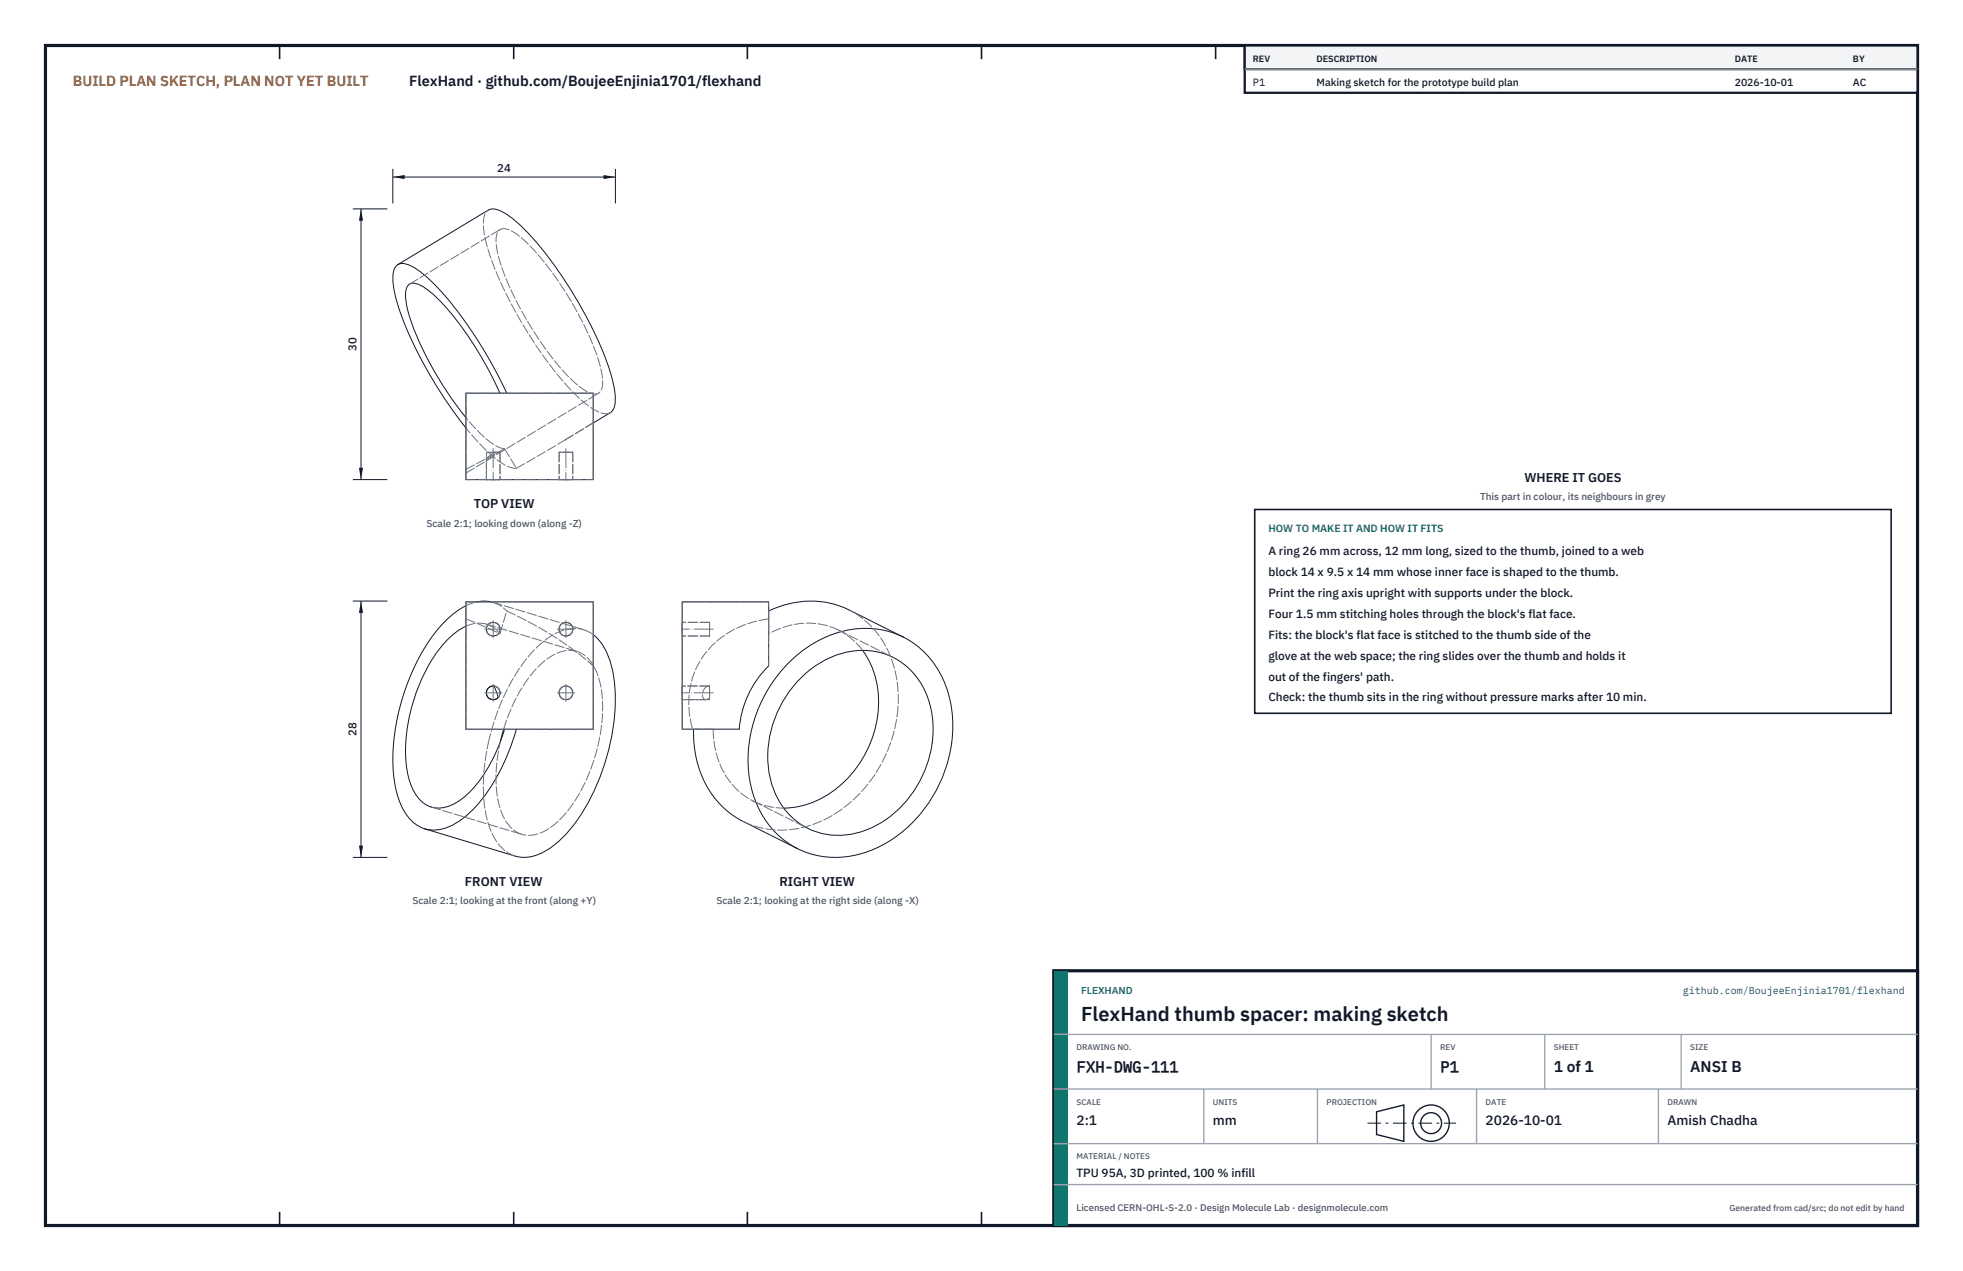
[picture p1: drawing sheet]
<svg xmlns="http://www.w3.org/2000/svg" width="432mm" height="279mm" viewBox="0 0 432 279" stroke-linecap="round" stroke-linejoin="round" font-family="sans-serif">
<path d="M10 10h411.8v259.4h-411.8z" fill="none" stroke="#111827" stroke-width=".7" stroke-linecap="butt"/>
<g fill="none" stroke="#111827" stroke-width=".35">
<path d="M61.5 10v3M113 10v3M164.4 10v3M215.9 10v3M267.4 10v3M318.9 10v3M370.3 10v3M61.5 266.4v3M113 266.4v3M164.4 266.4v3M215.9 266.4v3M267.4 266.4v3"/>
<path d="M318.9 266.4v3M370.3 266.4v3"/>
</g>
<g fill="none" stroke="#111727" stroke-width=".22">
<path d="M87.5 58.2a2.91 2.91 0 0 0-1.1 2.4 29.1 29.1 0 0 0 2.9 11.4 97.6 97.6 0 0 0 13.2 22.1M87.5 58.2a3.3 3.3 0 0 1 3.4 .5 42.7 42.7 0 0 1 11.3 11.8 100.7 100.7 0 0 1 9.3 15.9M87.5 58.2l19.9-12a2.94 2.94 0 0 1 2.8 .2 29.8 29.8 0 0 1 8.7 8 92.3 92.3 0 0 1 15.4 27.5l.4 1.5a11.1 11.1 0 0 1 .3 6.4l-.7 .9-3.8 2.3M102.5 86.4h28v19h-28zM110 86.4a73.5 73.5 0 0 0-14-21l-.9-.9a6.6 6.6 0 0 0-4.5-2.2 1.91 1.91 0 0 0-1.4 2.2 27.9 27.9 0 0 0 3.2 10.9 79.3 79.3 0 0 0 10.1 16.4M102.5 133.2a25.7 25.7 0 0 0-10.2 11.1 47.4 47.4 0 0 0-5.6 27.2 14.5 14.5 0 0 0 4.5 9.5l2.2 1.2M102.5 137.7a21.2 21.2 0 0 0-9 10 37.4 37.4 0 0 0-3.9 21.9 9.8 9.8 0 0 0 4.6 7.5 6.9 6.9 0 0 0 6.8-1.1 27.6 27.6 0 0 0 9.1-13.1l.9-2.6M102.5 132.3h28v28h-28zM104.9 132.3l1.6-.2 1.5 .2M130.5 139.5a13.2 13.2 0 0 1 4.3 8.1 44.8 44.8 0 0 1-3.4 24.7 35.1 35.1 0 0 1-9.6 13.6 9.5 9.5 0 0 1-8.5 2.3l-19.9-6M150.1 132.3h19v14.1a21.8 21.8 0 0 0-6.5 13.9h-12.5zM169.1 134.3a20 20 0 0 1 17.6-.2l12 5.9"/>
<path d="M107.4 151.2l.6-.3 .7-.1 .9 2.5a1.5 1.5 0 0 1-2.1 .1 1.5 1.5 0 0 1-.1-2.2zM176.1 149.1a18.4 18.4 0 0 1 17.9-5.5 16.2 16.2 0 0 1 11.1 14.3 24.1 24.1 0 0 1-15.2 24.8 15.3 15.3 0 0 1-20.3-10.9 24.1 24.1 0 0 1 6.5-22.7zM189.7 143a21 21 0 0 1 1.7 20.4 22.5 22.5 0 0 1-16.6 14.1l-2.4 .1M198.7 140a21.2 21.2 0 0 1 10.9 19.6 30.1 30.1 0 0 1-17.2 27 19.9 19.9 0 0 1-17 0M198.7 140a20.5 20.5 0 0 0-19.8 1.5 30.1 30.1 0 0 0-13.7 31.5 19.9 19.9 0 0 0 10.2 13.6M110.8 160.3l-.7 2.7M113.6 160.3a40.3 40.3 0 0 1-10.9 18.9 11 11 0 0 1-8.4 3.2l-.9-.2M152.6 160.3a21.6 21.6 0 0 0 9.9 19.8l12.9 6.5"/>
<circle cx="108.5" cy="138.3" r="1.51"/>
<circle cx="124.5" cy="138.3" r="1.51"/>
<circle cx="108.5" cy="152.3" r="1.51"/>
<circle cx="124.5" cy="152.3" r="1.51"/>
</g>
<g fill="none" stroke="#6a7180" stroke-width=".22" stroke-dasharray="2.1 .5">
<path d="M110 50.5a3.7 3.7 0 0 1 3.7 1 51.8 51.8 0 0 1 11.6 14.2 56.9 56.9 0 0 1 7 15.9 5.8 5.8 0 0 1-.3 4.5l-.3 .3M90.1 62.4l19.9-11.9M102.5 86.4h7.5M102.5 86.4v17.6M107 99.4h3M107 99.4v6M108.7 99.4l-1.7 1.6M109.6 99.4h-.9M109.6 99.4h.4M110 86.4h1.5M110 99.4v6M110 99.4h-1.3"/>
<path d="M110 99.4h-3M111 98.6l2.6 4.3M111 98.6a10.4 10.4 0 0 1-5.7-3.7l-2.8-3.1M111.5 86.4h19M123 99.4h3M123 99.4v6M124.3 96.7l6.2-3.8M124.3 96.7l6.2-3.7M126 99.4v6M126 99.4h-3M130.5 86.4v6.5M131.7 86.4a2.58 2.58 0 0 1-2.5-.3 34.4 34.4 0 0 1-9.5-9.8 68.8 68.8 0 0 1-10.2-20.3 6.8 6.8 0 0 1 .1-5.2l.4-.3"/>
<path d="M134.3 90.7a2.94 2.94 0 0 1-2.8-.2 29.8 29.8 0 0 1-8.8-8 92.3 92.3 0 0 1-15.3-27.5l-.4-1.5a11.1 11.1 0 0 1-.3-6.4l.7-.9M102.5 103.2l8.5-4.6M102.5 105.4h28M102.5 105.4v-2.2M102.5 104v-.8M102.5 104l29.2-17.6M107 101l1-.4 1.6-1.2M107 105.4h3M107 101v4.4M110 105.4h-3M113.6 102.9a7.6 7.6 0 0 1-4.7-2.1l-3-2.9-3.4-3.8M113.6 102.9l10.7-6.2"/>
<path d="M123 105.4h3M126 105.4h-3M130.5 105.4v-12.5M102.5 133.2l2.4-.9M102.5 137.7l2-.7h1.3l1.2 .2M102.5 132.3h28M102.5 136.1v-3.8M102.5 136.1l7.5 3.2M102.5 136.1v24.2M107 137.2l1.6 .8 1.4 1.3M107 137.2l19.9 6M108 132.3l.4 .1"/>
<path d="M108.4 132.4l1.6 .7 1.5 1.2M108.4 132.4l19.9 6M110 139.3l1.5-5M111.5 134.3a77 77 0 0 1 19 12.1M128.3 138.4l2.2 1.1M150.1 138.3v-1.5M150.1 136.8v3M150.1 139.8v-1.5M150.1 132.3h19M156.1 138.3v-1.5M156.1 136.8v3M156.1 139.8v-1.5"/>
<path d="M156.1 136.8h-6M156.1 139.8h-6M169.1 134.3v12.1M169.1 139.3v-5M169.1 136.1v-3.8M169.1 136.1v3.2M169.1 136.1a19.5 19.5 0 0 0-16.7 12.7 19.2 19.2 0 0 0 0 11.5M184.5 138.5a16.4 16.4 0 0 0-15.4 .8M184.5 138.5l12 6M109.6 153.3l.4-1M110 152.3a1.5 1.5 0 0 0-1.3-1.5M126.9 143.2a7.8 7.8 0 0 1 4.7 5.6 32 32 0 0 1-1.1 18.9 30.9 30.9 0 0 1-8.7 13.7 7.8 7.8 0 0 1-7 2"/>
<path d="M130.5 146.4v13.9M130.5 146.4v-14.1M150.1 152.3v-1.5M150.1 150.8v3M150.1 153.8v-1.5M155.3 153.8l.8-.5M155.3 153.8h-5.2M155.9 150.8a1.76 1.76 0 0 0-.8 3h.2M155.9 150.8h-5.8M156.1 153.3v-2.5M156.1 150.8h-.2M156.1 153.3v-1"/>
<path d="M156.1 152.3v-1.5M156.1 150.8v3M156.1 153.8v-1.5M156.1 150.8h-6M156.1 153.8h-6M189.7 143a14.9 14.9 0 0 0-5.2-4.5M197.3 157.3a23.3 23.3 0 0 0-6.8-20.7l-1.8-1.4-2-1.1M94.9 177.4l19.9 6M102.5 160.3h8.5M107.4 163.3a43.2 43.2 0 0 1 10.9-21.2 11.6 11.6 0 0 1 9.1-3.9l.9 .2M110 163.3l.1-.3M110.8 160.3a31.5 31.5 0 0 1 9-15 7.8 7.8 0 0 1 7.1-2.1"/>
<path d="M111 160.3h2.6M113.6 160.3h16.9M150.1 160.3h2.3M150.1 160.3v-28M152.4 160.3h4.5M152.6 160.3h10M156.9 160.3h-4.3M156.9 160.3a17.1 17.1 0 0 0 8.8 15.8M165.7 176.1a14.9 14.9 0 0 0 6.7 1.5M165.7 176.1l12 6M113.3 188.2a9.1 9.1 0 0 1-5.6-6.1 34.5 34.5 0 0 1-.3-18.8M114.8 183.4a7.8 7.8 0 0 1-4.8-5.8 29 29 0 0 1 0-14.3"/>
<path d="M163.4 180.6a20.5 20.5 0 0 0 19.9-1.5 30.4 30.4 0 0 0 14-21.8"/>
<circle cx="108.5" cy="138.3" r="1.51"/>
<circle cx="124.5" cy="138.3" r="1.51"/>
<circle cx="124.5" cy="152.3" r="1.51"/>
</g>
<path d="M108.5 98.6v6.8M124.5 98.6v6.8M106.6 138.3h3.8M122.6 138.3h3.8M156.9 138.3h-6.8M106.6 152.3h3.8M108.5 154.2v-3.8M108.5 140.2v-3.8M122.6 152.3h3.8M124.5 154.2v-3.8M124.5 140.2v-3.8M156.9 152.3h-6.8" fill="none" stroke="#6a7180" stroke-width=".22" stroke-dasharray="4.2 .5 0 .5"/>
<path d="M86.4 37.1v7.6M86.4 38.9h49M135.4 37.1v7.6" fill="none" stroke="#111827" stroke-width=".22"/>
<path d="M86.4 38.9l2.6-.4v.9zM132.8 38.5v.9l2.6-.5z" fill="#111827"/>
<path d="M77.6 45.9h7.6M79.4 45.9v59.5M77.6 105.4h7.6" fill="none" stroke="#111827" stroke-width=".22"/>
<path d="M79.4 45.9l-.4 2.6h.9zM79 102.8h.9l-.5 2.6z" fill="#111827"/>
<path d="M77.6 132.1h7.6M79.4 132.1v56.4M77.6 188.5h7.6" fill="none" stroke="#111827" stroke-width=".22"/>
<path d="M79.4 132.1l-.4 2.6h.9zM79 185.9h.9l-.5 2.6z" fill="#111827"/>
<path d="M276 112h140v44.8h-140z" fill="#fff" stroke="#111827" stroke-width=".35"/>
<path d="M273.8 10h148v10.4h-148z" fill="#fff" stroke="#111827" stroke-width=".5"/>
<path d="M273.8 10h148v5.2h-148z" fill="#f3f4f6" stroke="#111827" stroke-width=".5"/>
<path d="M273.8 15.2h148" fill="none" stroke="#9ca3af" stroke-width=".3"/>
<path d="M231.8 213.4h190v56h-190z" fill="#fff" stroke="#111827" stroke-width=".7" stroke-linecap="butt"/>
<path d="M231.8 213.4h3v56h-3z" fill="#0f766e"/>
<path d="M231.8 227.4h190M231.8 239.4h190M264.8 239.4v12M289.8 239.4v12M314.8 227.4v12M324.8 239.4v12M339.8 227.4v12M364.8 239.4v12M369.8 227.4v12M231.8 251.4h190M231.8 260.4h190" fill="none" stroke="#9ca3af" stroke-width=".3"/>
<g fill="none" stroke="#111827" stroke-width=".3">
<path d="M302.8 244.4l6-1.5v8l-6-1.5z"/>
<circle cx="314.8" cy="246.9" r="4"/>
<circle cx="314.8" cy="246.9" r="2.3"/>
</g>
<path d="M300.8 246.9h19.5" fill="none" stroke="#111827" stroke-width=".22" stroke-dasharray="3 1 .6 1" stroke-linecap="butt"/>
<text font-size="4.4" fill="#111827" x="237.8" y="224.4">FlexHand thumb spacer: making sketch</text>
<g font-size="3.4" fill="#111827">
<text x="236.8" y="235.6">FXH-DWG-111</text>
<text x="316.8" y="235.6">P1</text>
<text x="341.8" y="235.6">1 of 1</text>
<text x="371.8" y="235.6">ANSI B</text>
</g>
<text font-size="3.2" fill="#b45309" x="16" y="19">BUILD PLAN SKETCH, PLAN NOT YET BUILT</text>
<text font-size="3.2" fill="#111827" x="90" y="19">FlexHand · github.com/BoujeeEnjinia1701/flexhand</text>
<g font-size="3" fill="#111827">
<text x="236.8" y="247.2">2:1</text>
<text x="266.8" y="247.2">mm</text>
<text x="326.8" y="247.2">2026-10-01</text>
<text x="366.8" y="247.2">Amish Chadha</text>
</g>
<g font-size="2.8" fill="#111827">
<text x="335.3" y="106">WHERE IT GOES</text>
<text x="104.2" y="111.8">TOP VIEW</text>
<text x="102.3" y="194.8">FRONT VIEW</text>
<text x="171.4" y="194.8">RIGHT VIEW</text>
</g>
<g font-size="2.6" fill="#111827">
<text x="279" y="122">A ring 26 mm across, 12 mm long, sized to the thumb, joined to a web</text>
<text x="279" y="126.6">block 14 x 9.5 x 14 mm whose inner face is shaped to the thumb.</text>
<text x="279" y="131.2">Print the ring axis upright with supports under the block.</text>
<text x="279" y="135.8">Four 1.5 mm stitching holes through the block's flat face.</text>
<text x="279" y="140.4">Fits: the block's flat face is stitched to the thumb side of the</text>
<text x="279" y="145">glove at the web space; the ring slides over the thumb and holds it</text>
<text x="279" y="149.6">out of the fingers' path.</text>
<text x="279" y="154.2">Check: the thumb sits in the ring without pressure marks after 10 min.</text>
<text x="236.8" y="258.8">TPU 95A, 3D printed, 100 % infill</text>
</g>
<g font-size="2.5" fill="#111827">
<text x="109.4" y="37.9">24</text>
<text x="78.4" y="77.2" transform="rotate(-90 78.4 77.2)">30</text>
<text x="78.4" y="161.8" transform="rotate(-90 78.4 161.8)">28</text>
</g>
<g font-size="2.3" fill="#111827">
<text x="275.6" y="18.8">P1</text>
<text x="289.6" y="18.8">Making sketch for the prototype build plan</text>
<text x="381.6" y="18.8">2026-10-01</text>
<text x="407.6" y="18.8">AC</text>
</g>
<text font-size="2.3" fill="#0f766e" x="279" y="117">HOW TO MAKE IT AND HOW IT FITS</text>
<g font-size="2.2" fill="#4b5563">
<text x="325.6" y="110">This part in colour, its neighbours in grey</text>
<text x="93.8" y="115.8">Scale 2:1; looking down (along -Z)</text>
<text x="90.7" y="198.8">Scale 2:1; looking at the front (along +Y)</text>
<text x="157.6" y="198.8">Scale 2:1; looking at the right side (along -X)</text>
</g>
<g font-size="2.2" fill="#0f766e">
<text x="237.8" y="218.4">FLEXHAND</text>
<text x="370.2" y="218.4">github.com/BoujeeEnjinia1701/flexhand</text>
</g>
<text font-size="2.1" fill="#4b5563" x="236.8" y="266.2">Licensed CERN-OHL-S-2.0 · Design Molecule Lab · designmolecule.com</text>
<g font-size="2" fill="#111827">
<text x="275.6" y="13.6">REV</text>
<text x="289.6" y="13.6">DESCRIPTION</text>
<text x="381.6" y="13.6">DATE</text>
<text x="407.6" y="13.6">BY</text>
</g>
<text font-size="1.9" fill="#4b5563" x="380.4" y="266.2">Generated from cad/src; do not edit by hand</text>
<g font-size="1.8" fill="#4b5563">
<text x="236.8" y="230.8">DRAWING NO.</text>
<text x="316.8" y="230.8">REV</text>
<text x="341.8" y="230.8">SHEET</text>
<text x="371.8" y="230.8">SIZE</text>
<text x="236.8" y="242.8">SCALE</text>
<text x="266.8" y="242.8">UNITS</text>
<text x="291.8" y="242.8">PROJECTION</text>
<text x="326.8" y="242.8">DATE</text>
<text x="366.8" y="242.8">DRAWN</text>
<text x="236.8" y="254.8">MATERIAL / NOTES</text>
</g>
</svg>
